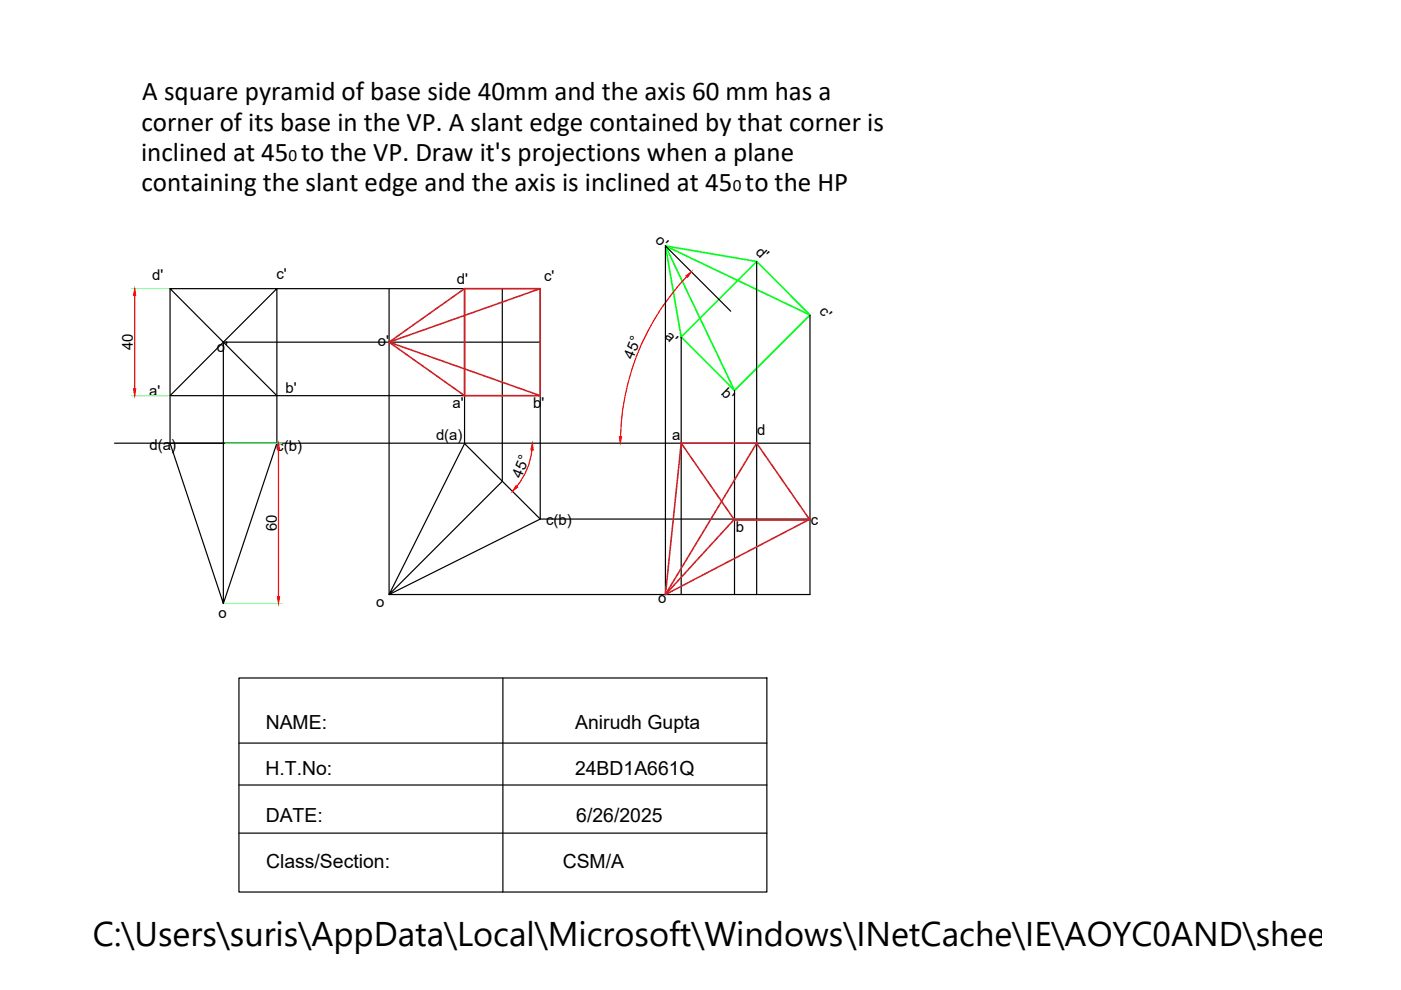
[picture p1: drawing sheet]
<svg xmlns="http://www.w3.org/2000/svg" width="297mm" height="210mm" viewBox="0 0 297 210" stroke-linecap="round" stroke-linejoin="round" font-family="sans-serif">
<!-- layer: 0 -->
<g fill="none" stroke="#000" stroke-width=".25">
<path d="M160.4 55.4v70.7M36.1 61.2v22.7h22.6v-22.7h-22.6l11.3 11.3 11.3-11.3h55.8v48.9h57.2M82.5 61.2v64.9l32-16-16-16v-32.9M106.5 61.2v40.9l-24 24 16-32M114.5 72.5h-67.1v55.5l-11.3-34M144.4 71.4v54.7M154.9 66l-13.8-13.9v74M171.7 66.8v59.3h-89.2M24.3 94h147.4M36.1 94h22.6l-11.3 34M58.7 83.9l-11.3-11.4-11.3 11.4v10.1M58.7 83.9v10.1"/>
<path d="M58.7 83.9h55.8M98.5 94.1h.1M155.7 82.8v43.3M50.7 143.7h111.9v45.4h-111.9zM50.7 157.6h111.9M106.6 143.7v45.4M50.7 166.4h111.9M50.7 176.6h111.9"/>
</g>
<path d="M82.5 72.5l16-11.3h16v22.7h-16zM98.5 61.2v22.7M114.5 61.2l-32 11.3 32 11.4M144.4 94l11.3 16.3h16l-11.3-16.3h-16l-3.3 32.1 14.6-16M160.4 94l-19.3 32.1 30.6-16" fill="none" stroke="#cd2027" stroke-width=".34"/>
<path d="M145.6 58.6a51.2 51.2 0 0 0-14 34M28.6 62.6v19.9M59 95.4v31.1M112.8 95.4a14.4 14.4 0 0 1-3.2 7.7" fill="none" stroke="#f00" stroke-width=".25"/>
<g fill="#f00" stroke="#f00" stroke-width=".21">
<path d="M109.4 103l.4 .3-1.1 .9z"/>
<path d="M112.9 94l.2 1.4h-.5z"/>
<path d="M59 94l.3 1.4h-.5z"/>
<path d="M58.8 126.5h.5l-.3 1.5z"/>
<path d="M28.6 61.2l.2 1.4h-.5z"/>
<path d="M28.3 82.5h.5l-.2 1.4z"/>
<path d="M145.4 58.5l1.2-.9-.8 1.2z"/>
<path d="M131.3 92.6h.5l-.3 1.4z"/>
</g>
<path d="M27.8 61.2h7.9M27.8 83.9h7.9M47.7 94h12.1M47.7 128h12.1" fill="none" stroke="#0ff" stroke-width=".25"/>
<path d="M141.1 52.1l19.3 3.3 11.3 11.4-16 16-11.3-11.4zM160.4 55.4l-16 16M171.7 66.8l-30.6-14.7 14.6 30.7" fill="none" stroke="#0f0" stroke-width=".34"/>
<text font-size="7.3" x="19.7" y="200.6">C:\Users\suris\AppData\Local\Microsoft\Windows\INetCache\IE\AOYC0AND\sheet@7c[</text>
<g font-size="5.7">
<text x="30.2" y="21.2">A square pyramid of base side 40mm and the axis 60 mm has a</text>
<text x="30" y="27.7">corner of its base in the VP. A slant edge contained by that corner is</text>
<text x="29.9" y="34.1">inclined at 45 to the VP. Draw it's projections when a plane</text>
<text x="30" y="40.5">containing the slant edge and the axis is inclined at 45 to the HP</text>
</g>
<g font-size="4.1">
<text x="56.3" y="154.5">NAME:</text>
<text x="122" y="154.5">Anirudh Gupta</text>
<text x="56.3" y="164.3">H.T.No:</text>
<text x="121.9" y="164.3">24BD1A661Q</text>
<text x="56.3" y="174.2">DATE:</text>
<text x="122.2" y="174.2">6/26/2025</text>
<text x="56.4" y="184.1">Class/Section:</text>
<text x="119.3" y="184.1">CSM/A</text>
</g>
<g font-size="3.6">
<text x="61.2" y="34.1">0</text>
<text x="155.3" y="40.5">0</text>
</g>
<g font-size="3.2">
<text x="138.8" y="51" transform="rotate(45 138.8 51)">o'</text>
<text x="160" y="53.5" transform="rotate(45 160 53.5)">d'</text>
<text x="32.2" y="59.4">d'</text>
<text x="58.6" y="59.2">c'</text>
<text x="115.3" y="59.6">c'</text>
<text x="96.9" y="60.1">d'</text>
<text x="140.8" y="71.5" transform="rotate(44 140.8 71.5)">a'</text>
<text x="173.5" y="66.2" transform="rotate(46 173.5 66.2)">c'</text>
<text x="28.1" y="74.2" transform="rotate(-90 28.1 74.2)">40</text>
<text x="46" y="74.7">o'</text>
<text x="80.1" y="73.4">o'</text>
<text x="134.2" y="76.3" transform="rotate(-68 134.2 76.3)">45°</text>
<text x="31.6" y="83.9">a'</text>
<text x="60.6" y="83.3">b'</text>
<text x="152.8" y="83.6" transform="rotate(44 152.8 83.6)">b'</text>
<text x="96" y="86.5">a'</text>
<text x="113" y="86.6">b'</text>
<text x="31.7" y="95.5">d(a)</text>
<text x="58.6" y="95.5">c(b)</text>
<text x="92.4" y="93.2">d(a)</text>
<text x="142.5" y="93.3">a</text>
<text x="160.5" y="92.2">d</text>
<text x="110.5" y="101.5" transform="rotate(-68 110.5 101.5)">45°</text>
<text x="58.7" y="112.7" transform="rotate(-90 58.7 112.7)">60</text>
<text x="115.8" y="111.4">c(b)</text>
<text x="156" y="112.8">b</text>
<text x="171.9" y="111.4">c</text>
<text x="46.3" y="131">o</text>
<text x="79.7" y="128.6">o</text>
<text x="139.5" y="127.8">o</text>
</g>
</svg>
